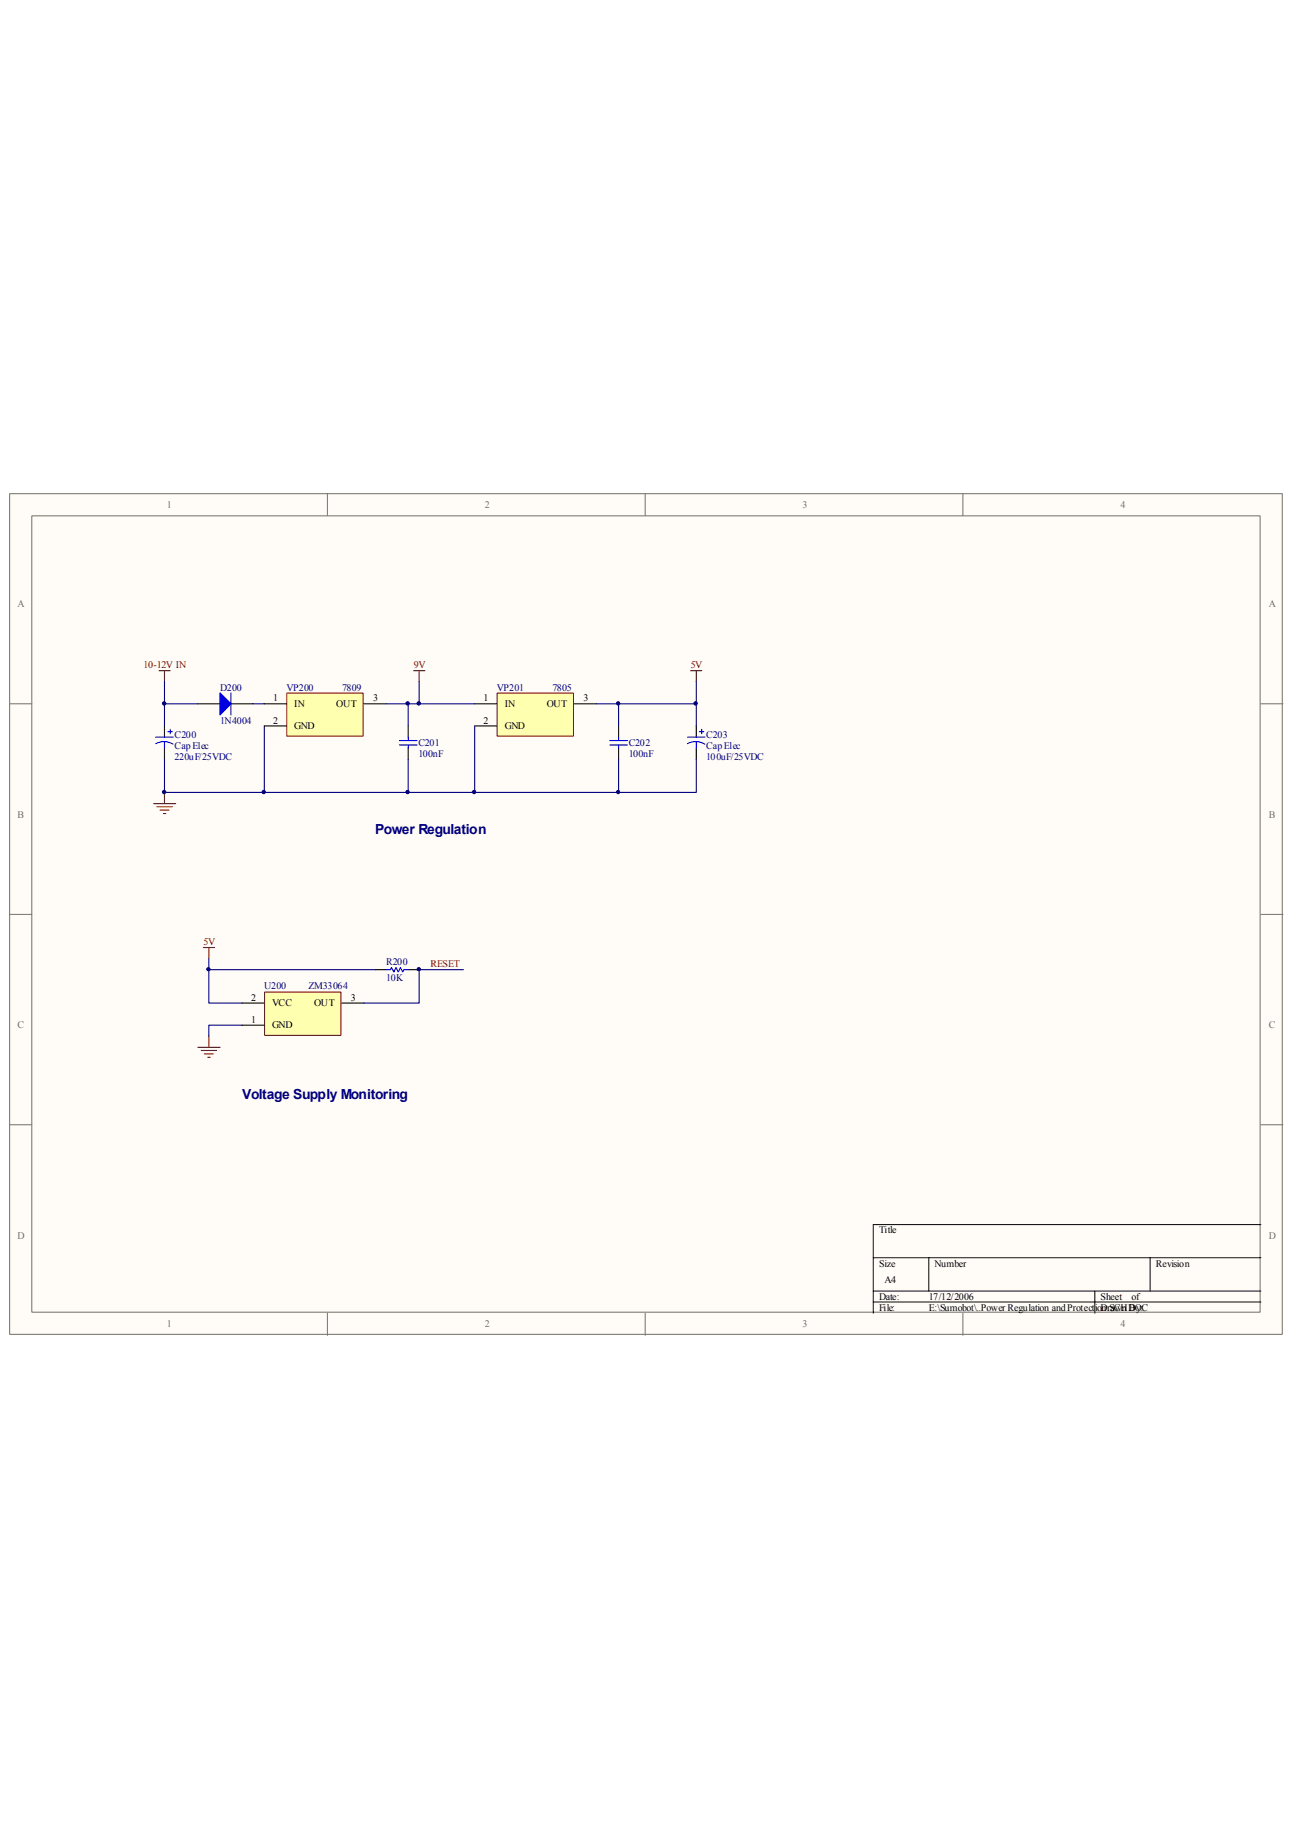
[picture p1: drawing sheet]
<svg xmlns="http://www.w3.org/2000/svg" width="210mm" height="297mm" viewBox="0 0 210 297" stroke-linecap="round" stroke-linejoin="round" font-family="sans-serif">
<path d="M1.6 80.2h206.6v136.5h-206.6z" fill="#fffcf8"/>
<path d="M1.6 80.2h206.6v136.5h-206.6z" fill="none" stroke="#706f64" stroke-width=".16"/>
<path d="M5.2 83.8h199.4v129.3h-199.4z" fill="#fffcf8"/>
<g fill="none" stroke="#706f64" stroke-width=".16">
<path d="M5.2 83.8h199.4v129.3h-199.4zM53.2 80.1v3.6M104.8 80.1v3.6M156.4 80.1v3.6M1.6 114.3h3.6M204.8 114.3h3.6M1.6 148.5h3.6M204.8 148.5h3.6M1.6 182.7h3.6M204.8 182.7h3.6M53.2 213.3v3.6M104.8 213.3v3.6"/>
<path d="M156.4 213.3v3.6"/>
</g>
<path d="M204.8 198.9h-63v14.4M141.8 204.3h63M141.8 209.7h63M141.8 211.5h63M150.8 204.3v5.4M177.8 209.7v3.6M186.8 204.3v5.4" fill="none" stroke="#000" stroke-width=".16"/>
<g fill="none" stroke="#800000" stroke-width=".18">
<path d="M25.8 108.9h1.8M26.7 108.9v1.8M112.1 108.9h1.9M113.1 108.9v1.8M24.9 130.5h3.6M25.5 131h2.5M26 131.6h1.4M26.5 132.1h.4M26.7 128.7v1.8M33 153.9h1.8M33.9 153.9v1.8M32.1 170.1h3.6"/>
<path d="M32.7 170.6h2.5M33.2 171.2h1.4M33.7 171.7h.4M33.9 168.3v1.8"/>
</g>
<path d="M26.7 117.9v1.8M66.3 117.9v1.8M113.1 117.9v1.8M26.7 121.5v1.8M66.3 121.5v1.8M113.1 121.5v1.8M60.9 157.5h1.8M66.3 157.5h1.8" fill="none" stroke="#000" stroke-width=".18"/>
<g fill="none" stroke="#00f" stroke-width=".18">
<path d="M25.3 119.7h2.9M27.3 118.8h.7M27.6 118.4v.8M66.3 119.7v.6M111.6 119.7h2.9M113.6 118.8h.7M114 118.4v.8M26.7 120.4l.7 .2 .7 .3M26.7 120.4l-.8 .1-.6 .3M26.7 120.4v1.1M64.9 120.3h2.8M64.9 121h2.8"/>
<path d="M66.3 121v.5M113.1 120.4l.7 .2 .7 .3M113.1 120.4l-.8 .1-.7 .3M113.1 120.4v1.1M62.7 157.5h.7l.2-.4 .4 .8 .3-.8 .4 .8 .3-.8 .4 .8 .2-.4h.7"/>
</g>
<path d="M26.7 114.3h5.4M41.1 114.3h1.8M42.9 117.9v10.8h-16.2v-5.4M66.3 123.3v5.4h-23.4M33.9 155.7v7.2h5.4M33.9 157.5h27M75.3 157.5h-7.2v5.4h-9M39.3 166.5h-5.4v1.8" fill="none" stroke="#000080" stroke-width=".18"/>
<path d="M80.8 112.6h12.3v6.9h-12.3z" fill="#ffffb0"/>
<path d="M80.7 112.6h12.4v6.9h-12.4z" fill="none" stroke="#800000" stroke-width=".16"/>
<path d="M77.1 114.3h3.6M77.1 117.9h3.6M93.3 114.3h3.6M100.5 117.9v1.8M100.5 121.5v1.8" fill="none" stroke="#000" stroke-width=".18"/>
<path d="M100.5 119.7v.6M99 120.3h2.9M99 121h2.9M100.5 121v.5" fill="none" stroke="#00f" stroke-width=".18"/>
<path d="M77.1 117.9v10.8M96.9 114.3h3.6v3.6M113.1 110.7v3.6h-12.6M113.1 114.3v3.6M100.5 123.3v5.4h-34.2M113.1 123.3v5.4h-12.6" fill="none" stroke="#000080" stroke-width=".18"/>
<path d="M46.6 112.6h12.4v6.9h-12.4z" fill="#ffffb0"/>
<path d="M46.6 112.6h12.4v6.9h-12.4z" fill="none" stroke="#800000" stroke-width=".16"/>
<path d="M32.1 114.3h3.6M37.5 114.3h3.6M42.9 114.3h3.6M42.9 117.9h3.6M59.1 114.3h3.6" fill="none" stroke="#000" stroke-width=".18"/>
<path d="M67.2 108.9h1.8M68.1 108.9v1.8" fill="none" stroke="#800000" stroke-width=".18"/>
<path d="M26.7 110.7v7.2M62.7 114.3h14.4M66.3 114.3v3.6M68.1 110.7v3.6" fill="none" stroke="#000080" stroke-width=".18"/>
<path d="M35.7 112.5l1.8 1.8-1.8 1.8z" fill="#00f"/>
<path d="M35.7 112.5l1.8 1.8-1.8 1.8zM37.5 112.5v3.6" fill="none" stroke="#00f" stroke-width=".18"/>
<path d="M43 161.2h12.4v6.9h-12.4z" fill="#ffffb0"/>
<path d="M43 161.1h12.4v7h-12.4z" fill="none" stroke="#800000" stroke-width=".16"/>
<path d="M39.3 162.9h3.6M39.3 166.5h3.6M55.5 162.9h3.6" fill="none" stroke="#000" stroke-width=".18"/>
<circle cx="26.6" cy="128.6" r=".28" fill="#000080"/>
<circle cx="26.6" cy="128.6" r=".28" fill="none" stroke="#000080" stroke-width=".16"/>
<circle cx="26.6" cy="114.2" r=".28" fill="#000080"/>
<circle cx="26.6" cy="114.2" r=".28" fill="none" stroke="#000080" stroke-width=".16"/>
<circle cx="33.9" cy="157.4" r=".27" fill="#000080"/>
<circle cx="33.9" cy="157.4" r=".27" fill="none" stroke="#000080" stroke-width=".16"/>
<circle cx="42.8" cy="128.6" r=".27" fill="#000080"/>
<circle cx="42.8" cy="128.6" r=".27" fill="none" stroke="#000080" stroke-width=".16"/>
<circle cx="66.2" cy="128.6" r=".27" fill="#000080"/>
<circle cx="66.2" cy="128.6" r=".27" fill="none" stroke="#000080" stroke-width=".16"/>
<circle cx="66.2" cy="114.2" r=".27" fill="#000080"/>
<circle cx="66.2" cy="114.2" r=".27" fill="none" stroke="#000080" stroke-width=".16"/>
<circle cx="68" cy="157.4" r=".27" fill="#000080"/>
<circle cx="68" cy="157.4" r=".27" fill="none" stroke="#000080" stroke-width=".16"/>
<circle cx="68" cy="114.2" r=".28" fill="#000080"/>
<circle cx="68" cy="114.2" r=".28" fill="none" stroke="#000080" stroke-width=".16"/>
<circle cx="77" cy="128.6" r=".27" fill="#000080"/>
<circle cx="77" cy="128.6" r=".27" fill="none" stroke="#000080" stroke-width=".16"/>
<circle cx="100.4" cy="128.6" r=".27" fill="#000080"/>
<circle cx="100.4" cy="128.6" r=".27" fill="none" stroke="#000080" stroke-width=".16"/>
<circle cx="100.4" cy="114.2" r=".27" fill="#000080"/>
<circle cx="100.4" cy="114.2" r=".27" fill="none" stroke="#000080" stroke-width=".16"/>
<circle cx="113" cy="114.2" r=".28" fill="#000080"/>
<circle cx="113" cy="114.2" r=".28" fill="none" stroke="#000080" stroke-width=".16"/>
<g font-size="2.3" fill="#000080">
<text x="60.9" y="135.4">Power Regulation</text>
<text x="39.3" y="178.6">Voltage Supply Monitoring</text>
</g>
<g font-size="1.6" fill="#706f64">
<text x="27.1" y="82.5">1</text>
<text x="78.7" y="82.5">2</text>
<text x="130.3" y="82.5">3</text>
<text x="181.9" y="82.5">4</text>
<text x="2.8" y="98.6">A</text>
<text x="206.1" y="98.6">A</text>
<text x="2.8" y="132.8">B</text>
<text x="206.1" y="132.8">B</text>
<text x="2.8" y="167">C</text>
<text x="206.1" y="167">C</text>
<text x="2.8" y="201.2">D</text>
<text x="206.1" y="201.2">D</text>
<text x="27.1" y="215.6">1</text>
<text x="78.7" y="215.6">2</text>
<text x="130.3" y="215.6">3</text>
<text x="181.9" y="215.6">4</text>
</g>
<g font-size="1.6" fill="#800000">
<text x="23.3" y="108.5">10-12V IN</text>
<text x="67.2" y="108.5">9V</text>
<text x="112.2" y="108.5">5V</text>
<text x="33.1" y="153.5">5V</text>
<text x="69.9" y="157.1">RESET</text>
</g>
<g font-size="1.6" fill="#000080">
<text x="35.7" y="112.1">D200</text>
<text x="46.5" y="112.1">VP200</text>
<text x="55.5" y="112.1">7809</text>
<text x="80.7" y="112.1">VP201</text>
<text x="89.7" y="112.1">7805</text>
<text x="28.4" y="119.9">C200</text>
<text x="35.7" y="117.5">1N4004</text>
<text x="114.7" y="119.9">C203</text>
<text x="28.4" y="123.5">220uF/25VDC</text>
<text x="28.4" y="121.7">Cap Elec</text>
<text x="67.9" y="121.1">C201</text>
<text x="67.9" y="122.9">100nF</text>
<text x="102.1" y="121.1">C202</text>
<text x="102.1" y="122.9">100nF</text>
<text x="114.7" y="123.5">100uF/25VDC</text>
<text x="114.7" y="121.7">Cap Elec</text>
<text x="42.9" y="160.7">U200</text>
<text x="50.1" y="160.7">ZM33064</text>
<text x="62.7" y="156.8">R200</text>
<text x="62.7" y="159.3">10K</text>
</g>
<g font-size="1.6">
<text x="44.4" y="113.9">1</text>
<text x="60.6" y="113.9">3</text>
<text x="78.5" y="113.9">1</text>
<text x="94.7" y="113.9">3</text>
<text x="44.4" y="117.5">2</text>
<text x="47.8" y="114.9">IN</text>
<text x="47.8" y="118.4">GND</text>
<text x="54.6" y="114.9">OUT</text>
<text x="78.5" y="117.5">2</text>
<text x="82" y="114.9">IN</text>
<text x="82" y="118.4">GND</text>
<text x="88.8" y="114.9">OUT</text>
<text x="40.8" y="162.5">2</text>
<text x="40.8" y="166.1">1</text>
<text x="44.2" y="163.4">VCC</text>
<text x="44.2" y="167">GND</text>
<text x="51" y="163.4">OUT</text>
<text x="57" y="162.5">3</text>
<text x="142.7" y="200.3">Title</text>
<text x="142.7" y="205.7">Size</text>
<text x="143.6" y="208.4">A4</text>
<text x="151.8" y="205.7">Number</text>
<text x="187.7" y="205.7">Revision</text>
<text x="142.7" y="211.1">Date:</text>
<text x="142.7" y="212.9">File:</text>
<text x="150.8" y="211.1">17/12/2006</text>
<text x="150.8" y="212.9">E:\Sumobot\..Power Regulation and Protection.SCHDOC</text>
<text x="178.7" y="212.9">Drawn By:</text>
<text x="178.7" y="211.1">Sheet</text>
<text x="183.8" y="211.1">of</text>
</g>
</svg>
